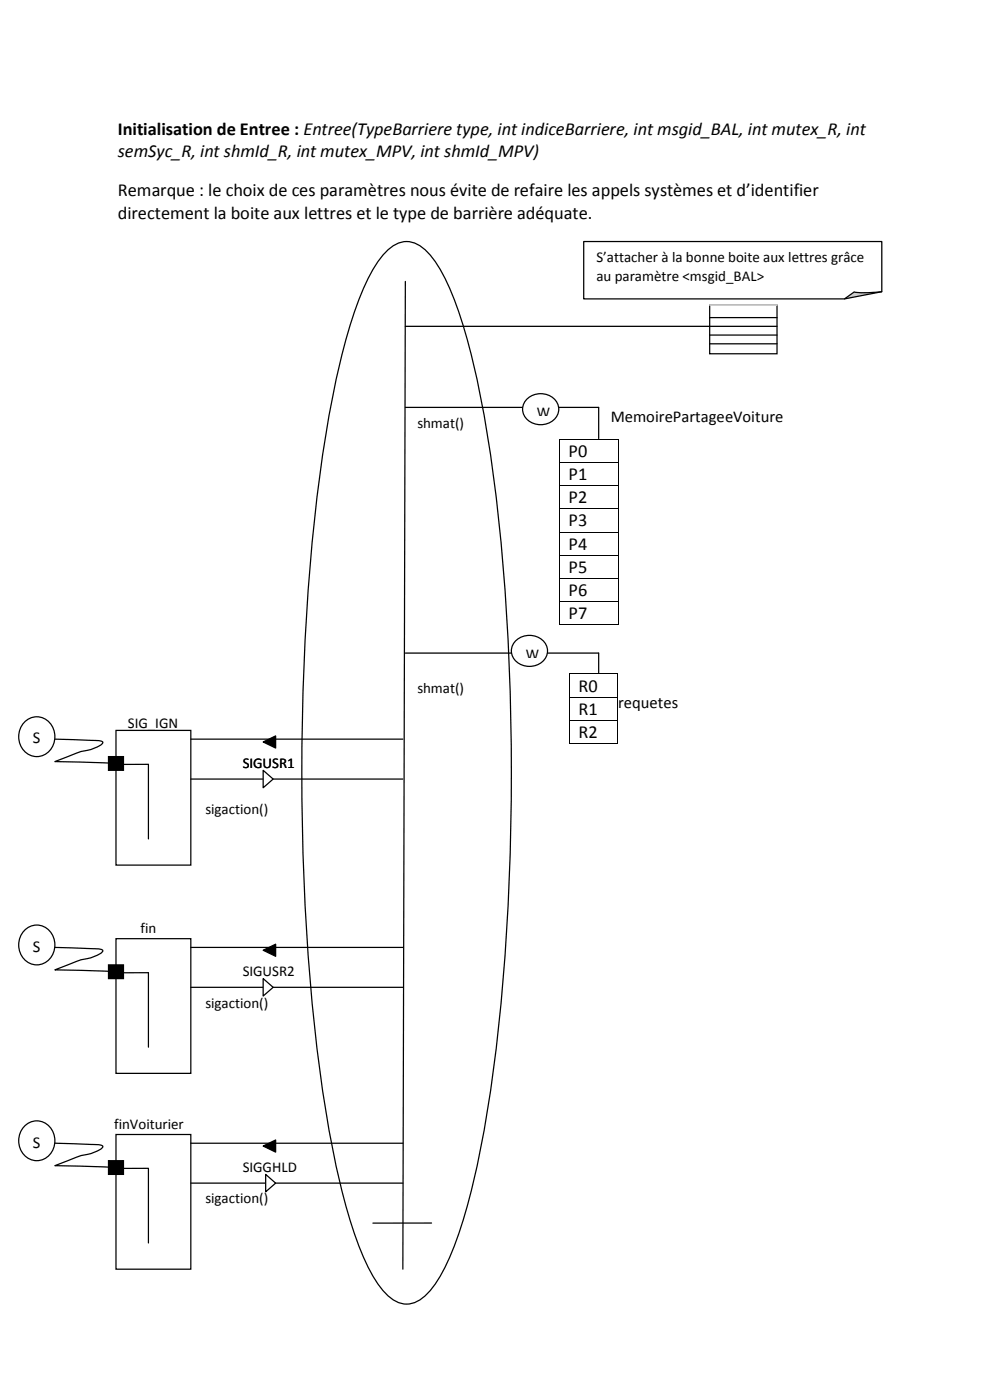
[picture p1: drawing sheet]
<svg xmlns="http://www.w3.org/2000/svg" width="210mm" height="297mm" viewBox="0 0 210 297" stroke-linecap="round" stroke-linejoin="round" font-family="sans-serif">
<g fill="#000">
<path d="M118.6 93.1h.2v.2h-.2z" fill-rule="evenodd"/>
<path d="M118.6 93.1h.2v.2h-.2z" fill-rule="evenodd"/>
<path d="M118.6 98.1h.2v.1h-.2z" fill-rule="evenodd"/>
<path d="M131.1 93.1h.2v.2h-.2z" fill-rule="evenodd"/>
<path d="M131.1 93.1h.2v.2h-.2z" fill-rule="evenodd"/>
<path d="M131.1 98.1h.2v.1h-.2z" fill-rule="evenodd"/>
<path d="M118.6 103h.2v.1h-.2z" fill-rule="evenodd"/>
<path d="M118.6 107.9h.2v.2h-.2z" fill-rule="evenodd"/>
<path d="M118.6 112.8h.2v.2h-.2z" fill-rule="evenodd"/>
<path d="M118.6 117.7h.2v.2h-.2z" fill-rule="evenodd"/>
<path d="M131.1 103h.2v.1h-.2z" fill-rule="evenodd"/>
<path d="M131.1 107.9h.2v.2h-.2z" fill-rule="evenodd"/>
<path d="M131.1 112.8h.2v.2h-.2z" fill-rule="evenodd"/>
<path d="M131.1 117.7h.2v.2h-.2z" fill-rule="evenodd"/>
<path d="M118.6 122.6h.2v.2h-.2z" fill-rule="evenodd"/>
<path d="M118.6 127.5h.2v.2h-.2z" fill-rule="evenodd"/>
<path d="M118.6 132.5h.2v.1h-.2z" fill-rule="evenodd"/>
<path d="M118.6 132.5h.2v.1h-.2z" fill-rule="evenodd"/>
<path d="M131.1 122.6h.2v.2h-.2z" fill-rule="evenodd"/>
<path d="M131.1 127.5h.2v.2h-.2z" fill-rule="evenodd"/>
<path d="M131.1 132.5h.2v.1h-.2z" fill-rule="evenodd"/>
<path d="M131.1 132.5h.2v.1h-.2z" fill-rule="evenodd"/>
<path d="M120.8 142.9h.1v.2h-.1z" fill-rule="evenodd"/>
<path d="M120.8 142.9h.1v.2h-.1z" fill-rule="evenodd"/>
<path d="M120.8 147.8h.1v.2h-.1z" fill-rule="evenodd"/>
<path d="M120.8 152.8h.1v.1h-.1z" fill-rule="evenodd"/>
<path d="M120.8 157.7h.1v.1h-.1z" fill-rule="evenodd"/>
<path d="M120.8 157.7h.1v.1h-.1z" fill-rule="evenodd"/>
<path d="M130.8 142.9h.2v.2h-.2z" fill-rule="evenodd"/>
<path d="M130.8 142.9h.2v.2h-.2z" fill-rule="evenodd"/>
<path d="M130.8 147.8h.2v.2h-.2z" fill-rule="evenodd"/>
<path d="M130.8 152.8h.2v.1h-.2z" fill-rule="evenodd"/>
<path d="M130.8 157.7h.2v.1h-.2z" fill-rule="evenodd"/>
<path d="M130.8 157.7h.2v.1h-.2z" fill-rule="evenodd"/>
</g>
<g fill="none" stroke="#000" stroke-width=".21">
<path d="M118.7 93.3v4.8M118.7 98.2v4.8M118.8 93.2h12.3M118.8 98.1h12.3M131.2 93.3v4.8M131.2 98.2v4.8M118.7 103.1v4.8M118.7 108.1v4.7M118.7 113v4.7M118.7 117.9v4.7M118.8 103.1h12.3M118.8 108h12.3"/>
<path d="M118.8 112.9h12.3M118.8 117.8h12.3M131.2 103.1v4.8M131.2 108.1v4.7M131.2 113v4.7M131.2 117.9v4.7M118.7 122.8v4.7M118.7 127.7v4.8M118.8 122.7h12.3M118.8 127.6h12.3M118.8 132.6h12.3M131.2 122.8v4.7"/>
<path d="M131.2 127.7v4.8M120.8 143.1v4.7M120.8 148v4.8M120.8 152.9v4.8M120.9 143h9.9M120.9 147.9h9.9M120.9 152.8h9.9M120.9 157.8h9.9M130.9 143.1v4.7M130.9 148v4.8M130.9 152.9v4.8"/>
</g>
<path d="M81.8 53.5a5.5 5.5 0 0 1 7.5-1.2 19.4 19.4 0 0 1 5.6 7.8 110.7 110.7 0 0 1 7.1 24.2 412.1 412.1 0 0 1 6.4 71.9 466.4 466.4 0 0 1-5.5 82.2 141.2 141.2 0 0 1-6.7 26.3 30 30 0 0 1-5.5 9.7 5.5 5.5 0 0 1-7.5 1.2 19.4 19.4 0 0 1-5.6-7.8 110.7 110.7 0 0 1-7.1-24.1 412.1 412.1 0 0 1-6.4-72 466.4 466.4 0 0 1 5.5-82.2 141.2 141.2 0 0 1 6.7-26.3 30 30 0 0 1 5.5-9.7z" fill-rule="evenodd" fill="#fff"/>
<path d="M81.8 53.5a5.5 5.5 0 0 1 7.5-1.2 19.4 19.4 0 0 1 5.6 7.8 110.7 110.7 0 0 1 7.1 24.2 412.1 412.1 0 0 1 6.4 71.9 466.4 466.4 0 0 1-5.5 82.2 141.2 141.2 0 0 1-6.7 26.3 30 30 0 0 1-5.5 9.7 5.5 5.5 0 0 1-7.5 1.2 19.4 19.4 0 0 1-5.6-7.8 110.7 110.7 0 0 1-7.1-24.1 412.1 412.1 0 0 1-6.4-72 466.4 466.4 0 0 1 5.5-82.2 141.2 141.2 0 0 1 6.7-26.3 30 30 0 0 1 5.5-9.7zM86 59.7l-.5 209.6" fill="none" stroke="#000" stroke-width=".26"/>
<path d="M150.5 64.7h14.3v10.4h-14.3z" fill-rule="evenodd" fill="#fff"/>
<path d="M86 69.2h78.8M150.5 64.7h14.3v10.4h-14.3zM150.5 72.9h14.3M150.5 67.4h14.3M150.5 71.1h14.3M86 86.4h41v6.6" fill="none" stroke="#000" stroke-width=".26"/>
<path d="M150.5 64.7h14.3" fill="none" stroke="#fff" stroke-width=".26"/>
<path d="M112 84.5a4.1 4.1 0 0 1 6.5 1.6 3.6 3.6 0 0 1-4.6 3.9 3.2 3.2 0 0 1-2.8-2.1 3.2 3.2 0 0 1 .9-3.4z" fill-rule="evenodd" fill="#fff"/>
<path d="M112 84.5a4.1 4.1 0 0 1 6.5 1.6 3.6 3.6 0 0 1-4.6 3.9 3.2 3.2 0 0 1-2.8-2.1 3.2 3.2 0 0 1 .9-3.4zM86 138.6h41v4.2" fill="none" stroke="#000" stroke-width=".26"/>
<path d="M109.6 135.8a4.1 4.1 0 0 1 6.5 1.6 3.6 3.6 0 0 1-4.6 3.9 3.2 3.2 0 0 1-2.8-2.1 3.2 3.2 0 0 1 .9-3.4z" fill-rule="evenodd" fill="#fff"/>
<path d="M109.6 135.8a4.1 4.1 0 0 1 6.5 1.6 3.6 3.6 0 0 1-4.6 3.9 3.2 3.2 0 0 1-2.8-2.1 3.2 3.2 0 0 1 .9-3.4z" fill="none" stroke="#000" stroke-width=".26"/>
<path d="M24.6 155h15.9v28.5h-15.9z" fill-rule="evenodd" fill="#fff"/>
<path d="M5.1 153.3a3.8 3.8 0 0 1 4.3-.8 3.8 3.8 0 0 1 2.2 3.8 3.8 3.8 0 0 1-2.5 4 3.8 3.8 0 0 1-4.5-1.6 4.6 4.6 0 0 1 .5-5.4zM11.6 156.8l8.8 .3a1.63 1.63 0 0 1 1.4 .4 5.2 5.2 0 0 1-3.3 1.7l-1.7 .3-5.2 2.1 13.3 .4-1.9 .1h1.5M24.6 155h15.9v28.5h-15.9zM40.5 156.8h45M23 160.5h3.2v2.9h-3.2zM26.2 162.2h5.3v15.8M40.5 165.3h45" fill="none" stroke="#000" stroke-width=".26"/>
<path d="M23 160.5h3.2v2.9h-3.2z" fill-rule="evenodd" fill="#000"/>
<path d="M55.8 163.4l2.1 1.9-2.1 1.8z" fill="#fff"/>
<path d="M55.8 157.4l2.7-1.3v2.6zM55.8 163.4l2.1 1.9-2.1 1.8z" fill="none" stroke="#000" stroke-width=".26"/>
<path d="M55.8 157.4l2.7-1.3v2.6z" fill="#000"/>
<path d="M24.6 199.1h15.9v28.6h-15.9z" fill-rule="evenodd" fill="#fff"/>
<path d="M5.1 197.5a3.8 3.8 0 0 1 4.3-.9 3.8 3.8 0 0 1 2.2 3.9 3.8 3.8 0 0 1-2.5 4 3.8 3.8 0 0 1-4.5-1.7 4.6 4.6 0 0 1 .5-5.3zM24.6 199.1h15.9v28.6h-15.9zM11.6 201l8.8 .3a1.63 1.63 0 0 1 1.4 .4 5.2 5.2 0 0 1-3.3 1.7l-1.7 .3-5.2 2.1 13.3 .4-1.9 .1h1.5M23 204.7h3.2v2.9h-3.2zM31.5 206.4v15.8M40.5 209.5h45M40.5 201h45M55.8 201.6l2.7-1.3v2.6z" fill="none" stroke="#000" stroke-width=".26"/>
<g fill="#000">
<path d="M55.8 201.6l2.7-1.3v2.6z"/>
<path d="M23 204.7h3.2v2.9h-3.2z" fill-rule="evenodd"/>
</g>
<path d="M24.6 240.7h15.9v28.6h-15.9z" fill-rule="evenodd" fill="#fff"/>
<path d="M5.1 239a3.8 3.8 0 0 1 4.3-.8 3.8 3.8 0 0 1 2.2 3.8 3.8 3.8 0 0 1-2.5 4 3.8 3.8 0 0 1-4.5-1.6 4.6 4.6 0 0 1 .5-5.4zM11.6 242.5l8.8 .3a1.63 1.63 0 0 1 1.4 .4 5.2 5.2 0 0 1-3.3 1.7l-1.7 .4-5.2 2 13.3 .4-1.9 .1h1.5M23 246.2h3.2v2.9h-3.2zM24.6 240.7h15.9v28.6h-15.9zM31.5 247.9v15.8M40.5 251h45M40.5 242.5h45M55.8 243.1l2.7-1.3v2.6z" fill="none" stroke="#000" stroke-width=".26"/>
<g fill="#000">
<path d="M55.8 243.1l2.7-1.3v2.6z"/>
<path d="M23 246.2h3.2v2.9h-3.2z" fill-rule="evenodd"/>
</g>
<path d="M56.4 249.1l2.1 1.9-2.1 1.9z" fill="#fff"/>
<path d="M56.4 249.1l2.1 1.9-2.1 1.9z" fill="none" stroke="#000" stroke-width=".26"/>
<path d="M55.8 207.6l2.1 1.9-2.1 1.8z" fill="#fff"/>
<path d="M31.5 206.4h-5.3M55.8 207.6l2.1 1.9-2.1 1.8zM31.5 247.9h-5.3" fill="none" stroke="#000" stroke-width=".26"/>
<path d="M123.8 51.2h63.3v10.7l-7.9 1.5h-55.4z" fill-rule="evenodd" fill="#fff"/>
<path d="M179.2 63.4l2-1.5a21.1 21.1 0 0 0 5.9 0z" fill-rule="evenodd" fill="#cdcdcd"/>
<path d="M123.8 51.2h63.3v10.7l-7.9 1.5h-55.4zM187.1 61.9a21.1 21.1 0 0 1-5.9 0l-2 1.5M91.5 259.5h-12.4" fill="none" stroke="#000" stroke-width=".26"/>
<g font-size="3.9">
<text x="25" y="28.6">Initialisation de Entree : Entree(TypeBarriere type, int indiceBarriere, int msgid_BAL, int mutex_R, int</text>
<text x="25" y="33.4">semSyc_R, int shmId_R, int mutex_MPV, int shmId_MPV)</text>
<text x="25" y="41.7">Remarque : le choix de ces paramètres nous évite de refaire les appels systèmes et d’identifier</text>
<text x="25" y="46.4">directement la boite aux lettres et le type de barrière adéquate.</text>
<text x="120.6" y="97">P0</text>
<text x="120.6" y="101.9">P1</text>
<text x="120.6" y="106.8">P2</text>
<text x="120.6" y="111.7">P3</text>
<text x="120.6" y="116.6">P4</text>
<text x="120.6" y="121.5">P5</text>
<text x="120.6" y="126.5">P6</text>
<text x="120.6" y="131.4">P7</text>
<text x="122.7" y="146.7">R0</text>
<text x="122.7" y="151.7">R1</text>
<text x="122.7" y="156.6">R2</text>
</g>
<g font-size="3.5">
<text x="129.6" y="89.5">MemoirePartageeVoiture</text>
<text x="131.1" y="150.2">requetes</text>
<text x="7" y="157.7">S</text>
<text x="7" y="201.9">S</text>
<text x="7" y="243.5">S</text>
</g>
<g font-size="3.2">
<text x="126.5" y="55.7">S’attacher à la bonne boite aux lettres grâce</text>
<text x="126.5" y="59.5">au paramètre &lt;msgid_BAL&gt;</text>
<text x="113.9" y="88.5">W</text>
<text x="88.5" y="90.7">shmat()</text>
<text x="111.5" y="139.8">W</text>
<text x="88.5" y="147.1">shmat()</text>
<text x="27.1" y="154.5">SIG_IGN</text>
<text x="51.5" y="163">SIGUSR1</text>
<text x="43.6" y="172.8">sigaction()</text>
<text x="29.8" y="198">fin</text>
<text x="51.5" y="207.2">SIGUSR2</text>
<text x="43.6" y="213.8">sigaction()</text>
<text x="24.2" y="239.6">finVoiturier</text>
<text x="51.5" y="248.7">SIGGHLD</text>
<text x="43.6" y="255.3">sigaction()</text>
</g>
</svg>
